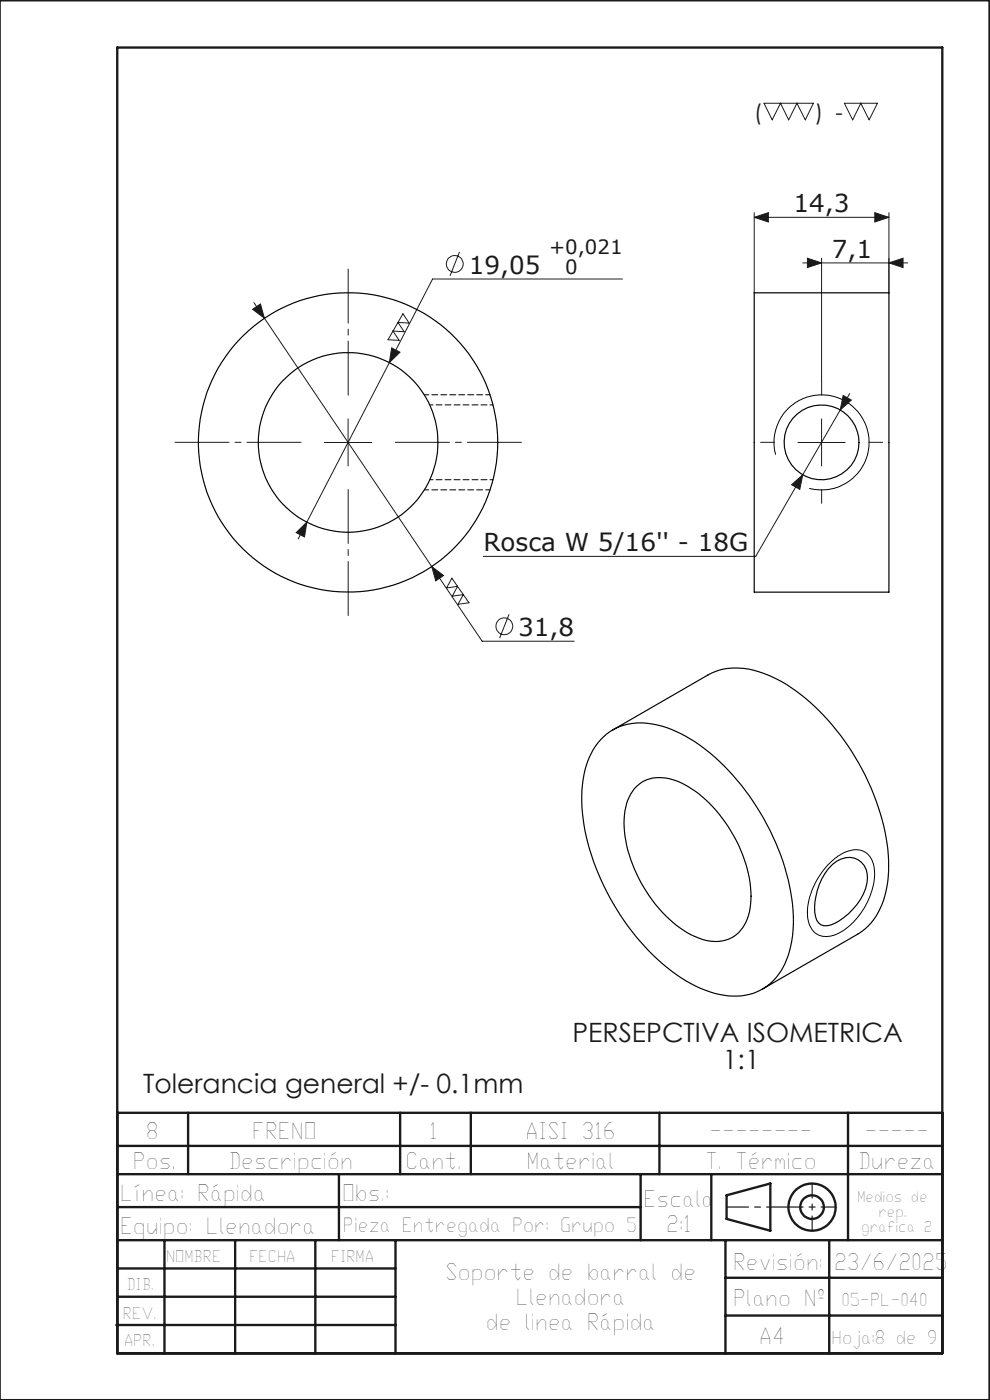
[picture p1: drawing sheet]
<svg xmlns="http://www.w3.org/2000/svg" width="210mm" height="297mm" viewBox="0 0 210 297" stroke-linecap="round" stroke-linejoin="round" font-family="sans-serif">
<g fill="none" stroke="#191924" stroke-width=".21">
<path d="M162.1 21.9h10.4l-1.7 3.5-1.7-3.5-1.8 3.5-1.7-3.5-1.8 3.5zM179.1 21.9h7l-1.7 3.5-1.8-3.5-1.7 3.5zM97.5 53.4l-2 5.1M132 59.2h-40.2l-28.5 55.1M160 46.1l3-1v2zM160 45.1v17M160 46.1h28.6M170.3 55.8h22.2M171.3 54.8l3 1-3 1zM174.3 54.8v26.1M185.6 45.1l3 1-3 1zM188.6 55.8l3-1v2z"/>
<path d="M188.6 45.1v17M53.6 65.6l1.6-1.1 .9 3zM53.9 64.2l2.2 3.3M56.1 67.5l35.5 52.7M83.1 73.8l1.7 .9-2.2 2.2zM85.5 66.6l1.3 1.9-2.4-.1 1.3 2-2.3-.2 1.3 2-2.4-.1zM68.8 93.9h10M73.8 88.9v9.9M169.3 93.9h10M174.3 88.9v9.9M178.2 87l-7.9 13.7M178.9 83.9l1.7 1-2.4 2.1z"/>
<path d="M180.2 83.5l-2 3.5M62.8 113l2.3-2.2-.5 3.1zM167.9 102.8l2.4-2.1-.6 3.1zM170.3 100.7l-10 17.3h-57.8M91.6 120.2l2.5 1.9-1.7 1.1zM91.6 120.2l10.7 15.8h19.5M95.8 122.7l1.2 1.7-2.3 .3zM97 124.4l-1 2.1 2.3-.4M97 124.4l1.3 1.7M98.3 126.1l1.2 1.8-2.3 .3zM108 130.3l-2 5.1"/>
<circle cx="96.5" cy="56" r="1.78"/>
<circle cx="107" cy="132.9" r="1.78"/>
</g>
<g fill="none" stroke="#191924" stroke-width=".5">
<path d="M-.1 .1h210v296.9h-210M24.9 10.1h175v277h-175zM24.9 236.1h175M39.9 236.1v13M84.9 236.1v13M99.9 236.1v13M139.9 236.1v13M179.9 236.1v27M24.9 256.1h111M24.9 249.1h175M24.9 243.1h175M71.9 249.1v14"/>
<path d="M135.9 249.1v14M150.9 249.1v14M154.1 253.6l9.3-2.5v10l-9.3-2.5zM24.9 275.1h59M24.9 269.1h59M24.9 263.1h175M34.9 263.1v24M49.9 263.1v24M66.9 263.1v24M83.9 263.1v24M153.9 263.1v24M153.9 279.1h46"/>
<path d="M153.9 271.1h46M175.9 263.1v24M24.7 281.1h59.2"/>
<circle cx="172.2" cy="256.1" r="5"/>
<circle cx="172.3" cy="256.1" r="2.51"/>
</g>
<path d="M164.5 96.4a10.1 10.1 0 0 1 8.9-12.6 10.1 10.1 0 0 1 10.9 11 10.1 10.1 0 0 1-12.6 8.8M175.7 183.4a8 8 0 0 1 6.7-3.1 4.4 4.4 0 0 1 3.1 4.7 15.2 15.2 0 0 1-8.3 13.3 4 4 0 0 1-5.9-3.5 15.2 15.2 0 0 1 4.4-11.4z" fill="none" stroke="#000" stroke-width=".21"/>
<path d="M172.3 251.1v10M177.3 256.1h-10" fill="none" stroke="#191924" stroke-width=".25" stroke-dasharray="15.2 1.3 1.3 1.3" stroke-dashoffset="12.1"/>
<path d="M154.1 256.1h13.2" fill="none" stroke="#191924" stroke-width=".25" stroke-dasharray="15.2 1.3 1.3 1.3" stroke-dashoffset="10.6"/>
<path d="M164.3 93.8h-3M174.3 83.8v-2.9M184.3 93.8h2.9M174.3 103.8v3" fill="none" stroke="#191924" stroke-width=".21" stroke-dasharray="15.2 1.3 1.3 1.3"/>
<path d="M104 83.8h-14M104 103.9h-14" fill="none" stroke="#000" stroke-width=".21" stroke-dasharray="1.3 .6" stroke-dashoffset=".3"/>
<path d="M63.9 93.8h-26.8M73.9 83.8v-26.7M83.9 93.8h26.7M73.9 103.8v26.8" fill="none" stroke="#191924" stroke-width=".21" stroke-dasharray="15.2 1.3 1.3 1.3" stroke-dashoffset="3.8"/>
<g fill="#191924">
<path d="M185.6 45.1l3 1-3 1zM160 46.1l3-1v2z"/>
<path d="M53.6 65.6l2.5 1.9-.9-3zM91.6 120.2l.8 3 1.7-1.1zM62.8 113l1.8 .9 .5-3.1zM83.1 73.8l-.5 3.1 2.2-2.2zM171.3 54.8l3 1-3 1zM188.6 55.8l3-1v2zM178.9 83.9l-.7 3.1 2.4-2.1zM167.9 102.8l1.8 1 .6-3.1z"/>
</g>
<g fill="none" stroke="#000" stroke-width=".25">
<path d="M160 62.1h28.6v63.5h-28.6zM127.5 156.9a11.9 11.9 0 0 1 12.1-3.1 31.5 31.5 0 0 1 14.9 9.6 51.5 51.5 0 0 1 13.7 29.5 20.8 20.8 0 0 1-3.1 13.9 11.4 11.4 0 0 1-11.5 4.3 27.8 27.8 0 0 1-14-7.5 51.5 51.5 0 0 1-16.1-31.2 21.5 21.5 0 0 1 2.9-14.2zM130 154.9l20.2-11.7a13.7 13.7 0 0 1 11.5-.4 36.8 36.8 0 0 1 15.7 12.1 49.8 49.8 0 0 1 11.1 27.6 19.3 19.3 0 0 1-3.8 13.3l-1.1 1.2-1.7 1.2-20.2 11.6M134.6 167.3a7.4 7.4 0 0 1 8.1-1.9 24 24 0 0 1 12.4 11 25.5 25.5 0 0 1 4 16.3 7.5 7.5 0 0 1-6.5 7 14.1 14.1 0 0 1-9.9-4 30.4 30.4 0 0 1-10.3-21.1 11.1 11.1 0 0 1 2.2-7.3zM176.6 183.4a4.5 4.5 0 0 1 6.1-.5 5.2 5.2 0 0 1 .9 5.6 13.8 13.8 0 0 1-7.3 7.7 2.24 2.24 0 0 1-3.3-1.7 13.1 13.1 0 0 1 3.6-11.1z"/>
<circle cx="73.8" cy="93.8" r="31.8"/>
<circle cx="73.8" cy="93.9" r="19"/>
<circle cx="174.3" cy="93.8" r="7.9"/>
</g>
<path d="M104.6 85.9h-13.4M91.2 101.8h13.4" fill="none" stroke="#000" stroke-width=".21" stroke-dasharray="1.3 .6" stroke-dashoffset=".6"/>
<g font-size="5.6" fill="#191924">
<text x="121.5" y="221.1">PERSEPCTIVA ISOMETRICA</text>
<text x="153.3" y="226.8">1:1</text>
<text x="30.4" y="231.9">Tolerancia general +/- 0.1mm</text>
</g>
<g font-size="5.2" fill="#191924">
<text x="168.3" y="45">14,3</text>
<text x="99.4" y="58">19,05</text>
<text x="176.4" y="54.6">7,1</text>
<text x="102.5" y="116.9">Rosca W 5/16'' - 18G</text>
<text x="109.9" y="134.9">31,8</text>
</g>
<g font-size="4.8" fill="#191924">
<text x="30.9" y="241.6">8</text>
<text x="53.5" y="241.6">FRENO</text>
<text x="91.1" y="241.6">1</text>
<text x="111.5" y="241.6">AISI 316</text>
<text x="150.5" y="241.6">--------</text>
<text x="183.4" y="241.6">-----</text>
<text x="28.2" y="248.1">Pos.</text>
<text x="48.5" y="248.1">Descripción</text>
<text x="86" y="248.1">Cant.</text>
<text x="111.7" y="248.1">Material</text>
<text x="149.6" y="248.1">T. Térmico</text>
<text x="182" y="248.1">Dureza</text>
<text x="25.5" y="254.7">Línea: Rápida</text>
<text x="72.6" y="254.7">Obs.:</text>
<text x="136.5" y="256.2">Escala</text>
<text x="25.5" y="261.8">Equipo: Llenadora</text>
<text x="141.3" y="261.4">2:1</text>
<text x="155.5" y="269.5">Revisión:</text>
<text x="176.9" y="269.5">23/6/2025</text>
<text x="94.4" y="271.6">Soporte de barral de</text>
<text x="109.4" y="276.9">Llenadora</text>
<text x="155.5" y="277.1">Plano Nº</text>
<text x="103.1" y="282.2">de linea Rápida</text>
<text x="161.1" y="285.2">A4</text>
</g>
<g font-size="4.7" fill="#191924">
<text x="160" y="25.4">(</text>
<text x="172.9" y="25.4">) -</text>
</g>
<g font-size="4.2" fill="#191924">
<text x="116.5" y="54">+0,021</text>
<text x="119.9" y="58">0</text>
</g>
<text font-size="4.1" fill="#191924" x="72.8" y="261.4">Pieza Entregada Por: Grupo 5</text>
<text font-size="3.9" fill="#191924" x="176.4" y="285.1">Hoja:8 de 9</text>
<text font-size="3.8" fill="#191924" x="178.5" y="277">05-PL-040</text>
<g font-size="3.4" fill="#191924">
<text x="35.2" y="267.7">NOMBRE</text>
<text x="52.9" y="267.7">FECHA</text>
<text x="70.2" y="267.7">FIRMA</text>
<text x="26.8" y="273.6">DIB.</text>
<text x="26.1" y="279.8">REV.</text>
<text x="26.3" y="285.6">APR.</text>
</g>
<g font-size="3.2" fill="#191924">
<text x="181.8" y="254.9">Medios de</text>
<text x="182.7" y="261.3">grafica 2</text>
<text x="186.3" y="258.1">rep.</text>
</g>
</svg>
